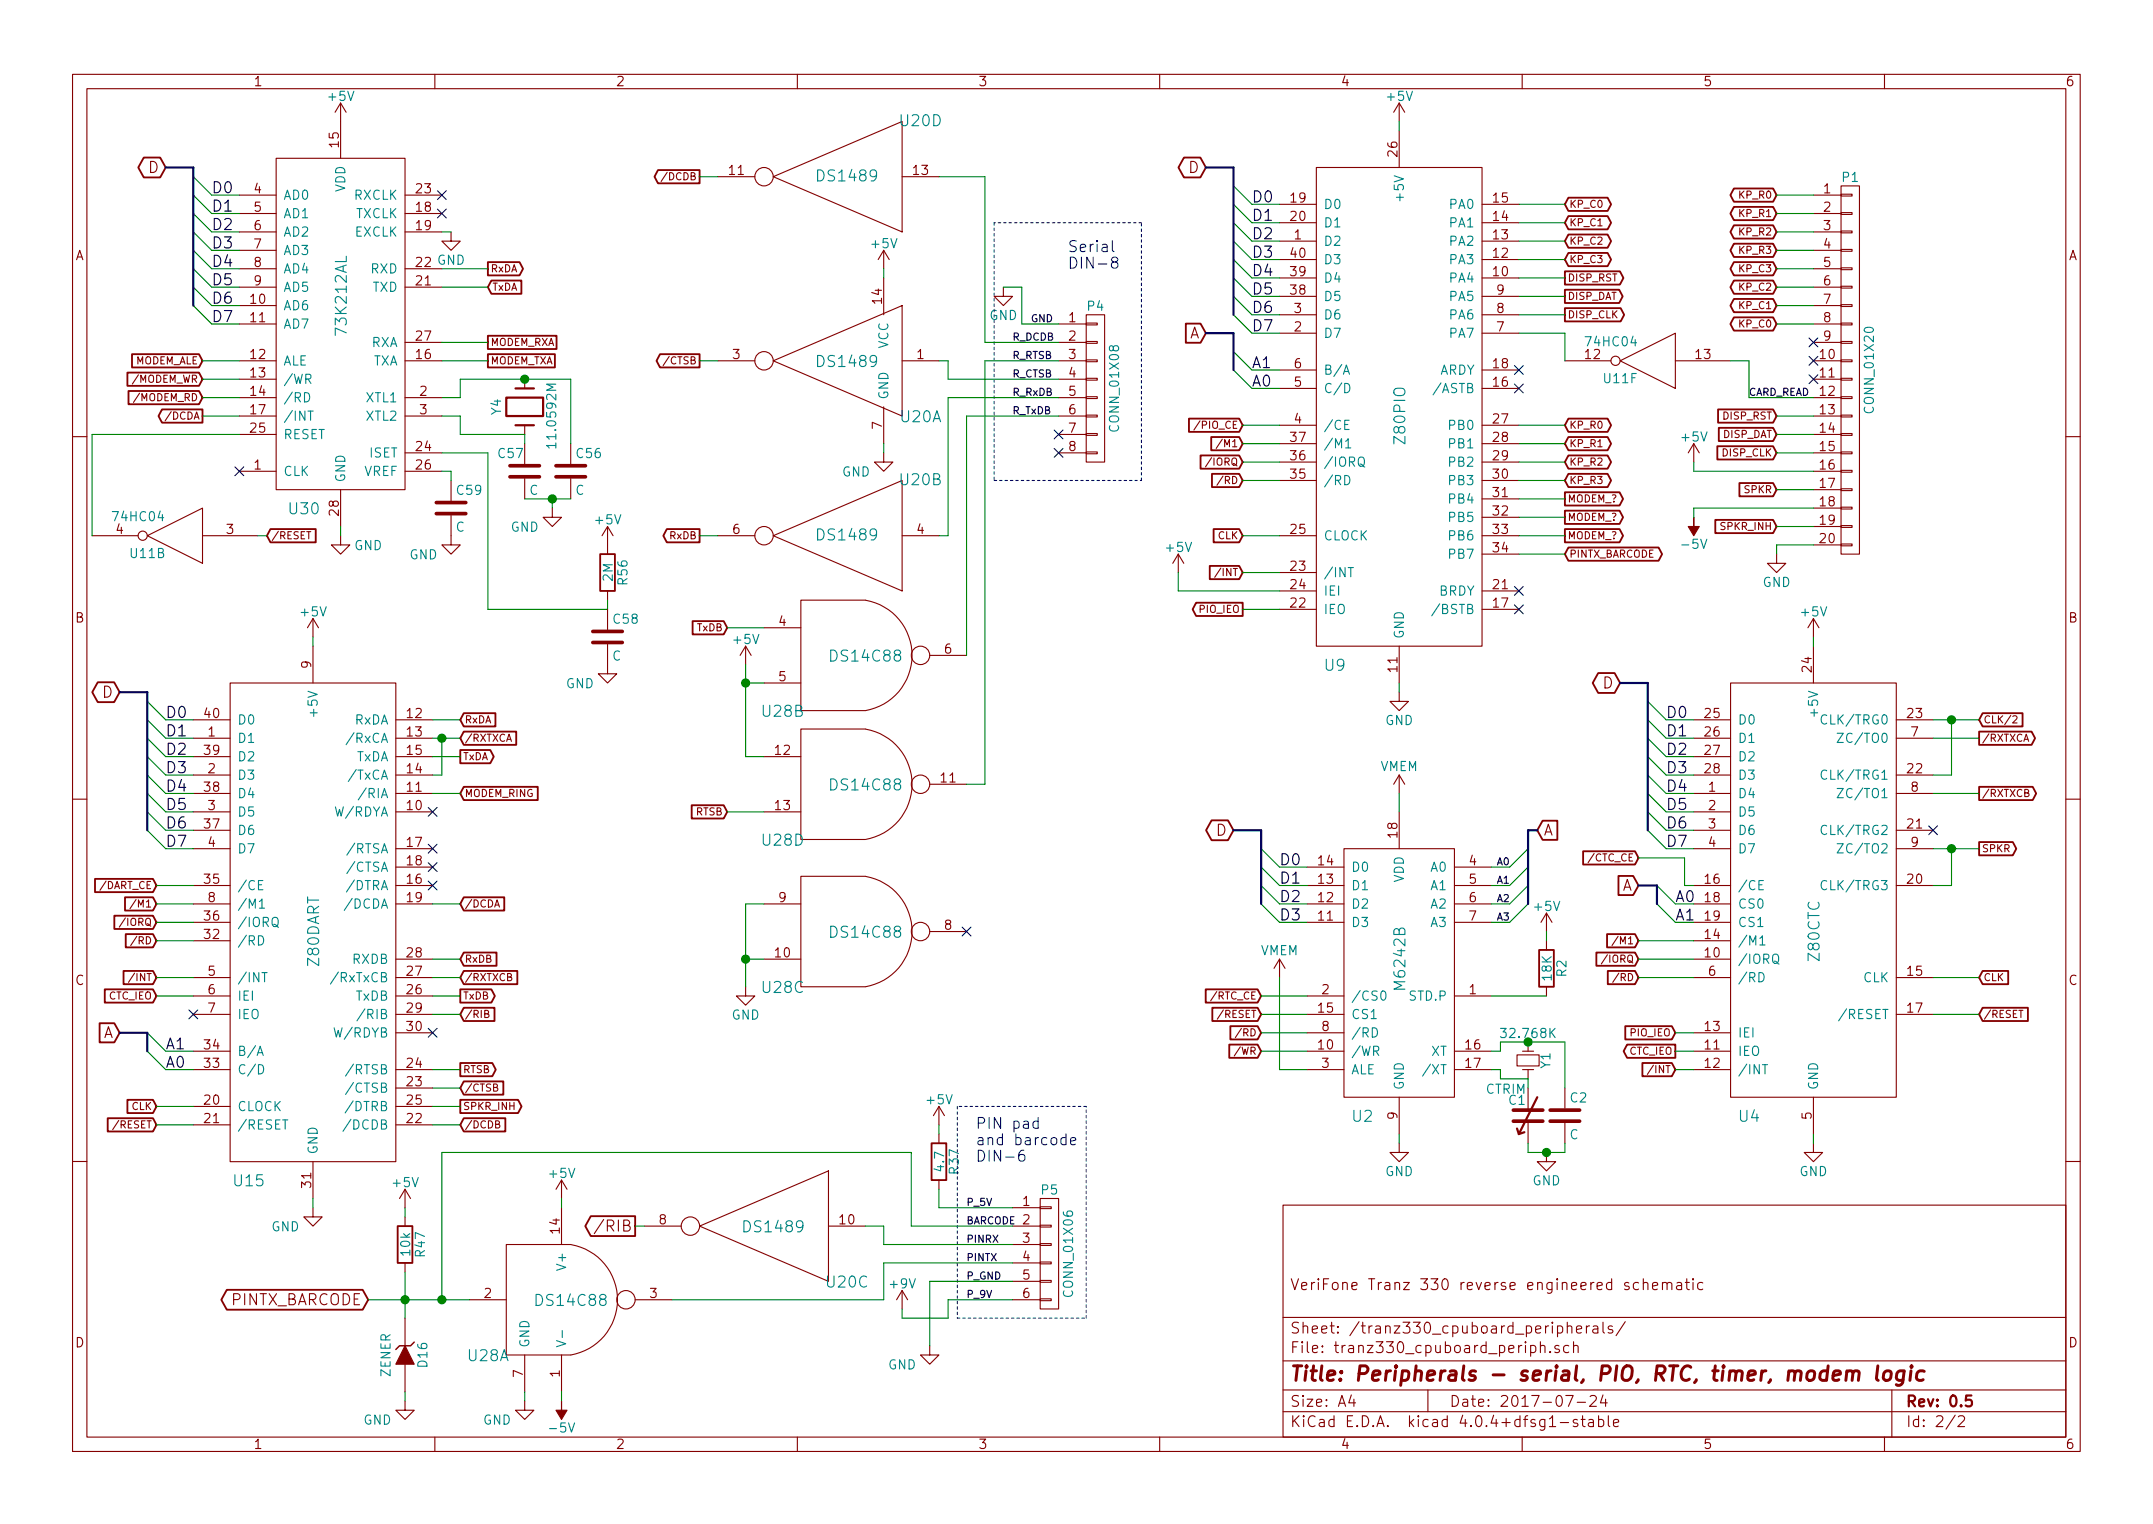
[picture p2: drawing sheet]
EESchema Schematic File Version 2
LIBS:power
LIBS:device
LIBS:transistors
LIBS:conn
LIBS:linear
LIBS:regul
LIBS:74xx
LIBS:cmos4000
LIBS:adc-dac
LIBS:memory
LIBS:xilinx
LIBS:microcontrollers
LIBS:dsp
LIBS:microchip
LIBS:analog_switches
LIBS:motorola
LIBS:texas
LIBS:intel
LIBS:audio
LIBS:interface
LIBS:digital-audio
LIBS:philips
LIBS:display
LIBS:cypress
LIBS:siliconi
LIBS:opto
LIBS:atmel
LIBS:contrib
LIBS:valves
LIBS:z80a
LIBS:tdk_modem
LIBS:oki_peripherals
LIBS:rs232drv
LIBS:tranz330_re-cache
EELAYER 25 0
EELAYER END
$Descr A4 11693 8268
encoding utf-8
Sheet 2 2
Title "Peripherals - serial, PIO, RTC, timer, modem logic"
Date "2017-07-24"
Rev "0.5"
Comp ""
Comment1 "VeriFone Tranz 330 reverse engineered schematic"
Comment2 ""
Comment3 ""
Comment4 ""
$EndDescr
$Comp
L Z80DART U15
U 1 1
P 1700 5050
F 0 "U15" H 1350 3700 60  0000 C CNN
F 1 "Z80DART" V 1700 5050 60  0000 C CNN
F 2 "" H 1650 4300 60  0001 C CNN
F 3 "" H 1650 4300 60  0001 C CNN
	1    1700 5050
	1    0    0    -1  
$EndComp
Entry Wire Line
	800  3800 900  3900
Entry Wire Line
	800  3900 900  4000
Entry Wire Line
	800  4000 900  4100
Entry Wire Line
	800  4100 900  4200
Entry Wire Line
	800  4200 900  4300
Entry Wire Line
	800  4300 900  4400
Entry Wire Line
	800  4400 900  4500
Entry Wire Line
	800  4500 900  4600
Text Label 900  4300 0    60   ~ 0
D4
Text Label 900  4400 0    60   ~ 0
D5
Text Label 900  4500 0    60   ~ 0
D6
Text Label 900  4600 0    60   ~ 0
D7
Text Label 900  4200 0    60   ~ 0
D3
Text Label 900  4100 0    60   ~ 0
D2
Text Label 900  4000 0    60   ~ 0
D1
Text Label 900  3900 0    60   ~ 0
D0
Text GLabel 850  4900 0    39   Input ~ 0
/M1
Text GLabel 850  5000 0    39   Input ~ 0
/IORQ
Text GLabel 850  5100 0    39   Input ~ 0
/RD
Text GLabel 850  5300 0    39   Input ~ 0
/INT
Text GLabel 650  3750 0    60   BiDi ~ 0
D
$Comp
L CONN_01X08 P4
U 1 1
P 5950 2100
F 0 "P4" H 5950 2550 50  0000 C CNN
F 1 "CONN_01X08" V 6050 2100 50  0000 C CNN
F 2 "" H 5950 2100 50  0000 C CNN
F 3 "" H 5950 2100 50  0000 C CNN
	1    5950 2100
	1    0    0    -1  
$EndComp
$Comp
L DS1489 U20
U 1 1
P 4600 1950
F 0 "U20" H 4200 1650 60  0000 C CNN
F 1 "DS1489" H 4600 1950 60  0000 C CNN
F 2 "" H 4600 1950 60  0001 C CNN
F 3 "" H 4600 1950 60  0001 C CNN
	1    4600 1950
	-1   0    0    -1  
$EndComp
$Comp
L DS1489 U20
U 2 1
P 4600 2900
F 0 "U20" H 4200 2600 60  0000 C CNN
F 1 "DS1489" H 4600 2900 60  0000 C CNN
F 2 "" H 4600 2900 60  0001 C CNN
F 3 "" H 4600 2900 60  0001 C CNN
	2    4600 2900
	-1   0    0    1   
$EndComp
Text Label 5500 2150 0    39   ~ 0
R_RxDB
Text Label 5500 2050 0    39   ~ 0
R_CTSB
$Comp
L DS1489 U20
U 4 1
P 4600 950
F 0 "U20" H 4200 650 60  0000 C CNN
F 1 "DS1489" H 4600 950 60  0000 C CNN
F 2 "" H 4600 950 60  0001 C CNN
F 3 "" H 4600 950 60  0001 C CNN
	4    4600 950 
	-1   0    0    1   
$EndComp
Text Label 5500 1850 0    39   ~ 0
R_DCDB
$Comp
L DS14C88 U28
U 2 1
P 4700 3550
F 0 "U28" H 4250 3250 60  0000 C CNN
F 1 "DS14C88" H 4700 3550 60  0000 C CNN
F 2 "" H 4700 3550 60  0001 C CNN
F 3 "" H 4700 3550 60  0001 C CNN
	2    4700 3550
	1    0    0    -1  
$EndComp
Text Label 5500 2250 0    39   ~ 0
R_TxDB
Text GLabel 3950 3400 0    39   Input ~ 0
TxDB
$Comp
L +5V #PWR016
U 1 1
P 4050 3600
F 0 "#PWR016" H 4050 3450 50  0001 C CNN
F 1 "+5V" H 4050 3740 50  0000 C CNN
F 2 "" H 4050 3600 50  0000 C CNN
F 3 "" H 4050 3600 50  0000 C CNN
	1    4050 3600
	1    0    0    -1  
$EndComp
Text GLabel 2500 5400 2    39   Output ~ 0
TxDB
Text GLabel 3800 950  0    39   Output ~ 0
/DCDB
Text GLabel 3800 1950 0    39   Output ~ 0
/CTSB
Text GLabel 3800 2900 0    39   Output ~ 0
RxDB
Text GLabel 2500 5200 2    39   Input ~ 0
RxDB
Text GLabel 2500 5900 2    39   Input ~ 0
/CTSB
Text GLabel 2500 6100 2    39   Input ~ 0
/DCDB
$Comp
L DS14C88 U28
U 4 1
P 4700 4250
F 0 "U28" H 4250 3950 60  0000 C CNN
F 1 "DS14C88" H 4700 4250 60  0000 C CNN
F 2 "" H 4700 4250 60  0001 C CNN
F 3 "" H 4700 4250 60  0001 C CNN
	4    4700 4250
	1    0    0    -1  
$EndComp
Text Label 5500 1950 0    39   ~ 0
R_RTSB
Text GLabel 3950 4400 0    39   Input ~ 0
RTSB
$Comp
L GND #PWR017
U 1 1
P 5450 1550
F 0 "#PWR017" H 5450 1300 50  0001 C CNN
F 1 "GND" H 5450 1400 50  0000 C CNN
F 2 "" H 5450 1550 50  0000 C CNN
F 3 "" H 5450 1550 50  0000 C CNN
	1    5450 1550
	1    0    0    -1  
$EndComp
Text Label 5600 1750 0    39   ~ 0
GND
NoConn ~ 5750 2350
NoConn ~ 5750 2450
$Comp
L GND #PWR018
U 1 1
P 4800 2450
F 0 "#PWR018" H 4800 2200 50  0001 C CNN
F 1 "GND" H 4650 2350 50  0000 C CNN
F 2 "" H 4800 2450 50  0000 C CNN
F 3 "" H 4800 2450 50  0000 C CNN
	1    4800 2450
	1    0    0    -1  
$EndComp
$Comp
L +5V #PWR019
U 1 1
P 4800 1450
F 0 "#PWR019" H 4800 1300 50  0001 C CNN
F 1 "+5V" H 4800 1590 50  0000 C CNN
F 2 "" H 4800 1450 50  0000 C CNN
F 3 "" H 4800 1450 50  0000 C CNN
	1    4800 1450
	1    0    0    -1  
$EndComp
$Comp
L +5V #PWR020
U 1 1
P 1700 3450
F 0 "#PWR020" H 1700 3300 50  0001 C CNN
F 1 "+5V" H 1700 3590 50  0000 C CNN
F 2 "" H 1700 3450 50  0000 C CNN
F 3 "" H 1700 3450 50  0000 C CNN
	1    1700 3450
	1    0    0    -1  
$EndComp
$Comp
L GND #PWR021
U 1 1
P 1700 6550
F 0 "#PWR021" H 1700 6300 50  0001 C CNN
F 1 "GND" H 1550 6450 50  0000 C CNN
F 2 "" H 1700 6550 50  0000 C CNN
F 3 "" H 1700 6550 50  0000 C CNN
	1    1700 6550
	1    0    0    -1  
$EndComp
Text Notes 5800 1450 0    60   ~ 0
Serial\nDIN-8
$Comp
L CONN_01X06 P5
U 1 1
P 5700 6800
F 0 "P5" H 5700 7150 50  0000 C CNN
F 1 "CONN_01X06" V 5800 6800 50  0000 C CNN
F 2 "" H 5700 6800 50  0000 C CNN
F 3 "" H 5700 6800 50  0000 C CNN
	1    5700 6800
	1    0    0    -1  
$EndComp
$Comp
L +5V #PWR022
U 1 1
P 5100 6100
F 0 "#PWR022" H 5100 5950 50  0001 C CNN
F 1 "+5V" H 5100 6240 50  0000 C CNN
F 2 "" H 5100 6100 50  0000 C CNN
F 3 "" H 5100 6100 50  0000 C CNN
	1    5100 6100
	1    0    0    -1  
$EndComp
$Comp
L GND #PWR023
U 1 1
P 5050 7300
F 0 "#PWR023" H 5050 7050 50  0001 C CNN
F 1 "GND" H 4900 7200 50  0000 C CNN
F 2 "" H 5050 7300 50  0000 C CNN
F 3 "" H 5050 7300 50  0000 C CNN
	1    5050 7300
	1    0    0    -1  
$EndComp
$Comp
L R R37
U 1 1
P 5100 6300
F 0 "R37" V 5180 6300 50  0000 C CNN
F 1 "4.7" V 5100 6300 50  0000 C CNN
F 2 "" V 5030 6300 50  0000 C CNN
F 3 "" H 5100 6300 50  0000 C CNN
	1    5100 6300
	1    0    0    -1  
$EndComp
$Comp
L +9V #PWR024
U 1 1
P 4900 7100
F 0 "#PWR024" H 4900 6950 50  0001 C CNN
F 1 "+9V" H 4900 7240 50  0000 C CNN
F 2 "" H 4900 7100 50  0000 C CNN
F 3 "" H 4900 7100 50  0000 C CNN
	1    4900 7100
	1    0    0    -1  
$EndComp
$Comp
L DS14C88 U28
U 1 1
P 3100 7050
F 0 "U28" H 2650 6750 60  0000 C CNN
F 1 "DS14C88" H 3100 7050 60  0000 C CNN
F 2 "" H 3100 7050 60  0001 C CNN
F 3 "" H 3100 7050 60  0001 C CNN
	1    3100 7050
	1    0    0    -1  
$EndComp
$Comp
L DS14C88 U28
U 3 1
P 4700 5050
F 0 "U28" H 4250 4750 60  0000 C CNN
F 1 "DS14C88" H 4700 5050 60  0000 C CNN
F 2 "" H 4700 5050 60  0001 C CNN
F 3 "" H 4700 5050 60  0001 C CNN
	3    4700 5050
	1    0    0    -1  
$EndComp
Text Label 5250 6850 0    39   ~ 0
PINTX
NoConn ~ 5250 5050
$Comp
L GND #PWR025
U 1 1
P 4050 5350
F 0 "#PWR025" H 4050 5100 50  0001 C CNN
F 1 "GND" H 4050 5200 50  0000 C CNN
F 2 "" H 4050 5350 50  0000 C CNN
F 3 "" H 4050 5350 50  0000 C CNN
	1    4050 5350
	1    0    0    -1  
$EndComp
$Comp
L DS1489 U20
U 3 1
P 4200 6650
F 0 "U20" H 3800 6350 60  0000 C CNN
F 1 "DS1489" H 4200 6650 60  0000 C CNN
F 2 "" H 4200 6650 60  0001 C CNN
F 3 "" H 4200 6650 60  0001 C CNN
	3    4200 6650
	-1   0    0    -1  
$EndComp
$Comp
L GND #PWR026
U 1 1
P 2850 7600
F 0 "#PWR026" H 2850 7350 50  0001 C CNN
F 1 "GND" H 2700 7500 50  0000 C CNN
F 2 "" H 2850 7600 50  0000 C CNN
F 3 "" H 2850 7600 50  0000 C CNN
	1    2850 7600
	1    0    0    -1  
$EndComp
$Comp
L +5V #PWR027
U 1 1
P 3050 6500
F 0 "#PWR027" H 3050 6350 50  0001 C CNN
F 1 "+5V" H 3050 6640 50  0000 C CNN
F 2 "" H 3050 6500 50  0000 C CNN
F 3 "" H 3050 6500 50  0000 C CNN
	1    3050 6500
	1    0    0    -1  
$EndComp
Text GLabel 2000 7050 0    60   BiDi ~ 0
PINTX_BARCODE
Text GLabel 3450 6650 0    60   Output ~ 0
/RIB
Text Label 5250 6750 0    39   ~ 0
PINRX
Text Label 5250 6650 0    39   ~ 0
BARCODE
$Comp
L R R47
U 1 1
P 2200 6750
F 0 "R47" V 2280 6750 50  0000 C CNN
F 1 "10k" V 2200 6750 50  0000 C CNN
F 2 "" V 2130 6750 50  0000 C CNN
F 3 "" H 2200 6750 50  0000 C CNN
	1    2200 6750
	1    0    0    -1  
$EndComp
$Comp
L +5V #PWR028
U 1 1
P 2200 6550
F 0 "#PWR028" H 2200 6400 50  0001 C CNN
F 1 "+5V" H 2200 6690 50  0000 C CNN
F 2 "" H 2200 6550 50  0000 C CNN
F 3 "" H 2200 6550 50  0000 C CNN
	1    2200 6550
	1    0    0    -1  
$EndComp
$Comp
L ZENER D16
U 1 1
P 2200 7350
F 0 "D16" H 2200 7450 50  0000 C CNN
F 1 "ZENER" H 2200 7250 50  0000 C CNN
F 2 "" H 2200 7350 50  0000 C CNN
F 3 "" H 2200 7350 50  0000 C CNN
	1    2200 7350
	0    1    1    0   
$EndComp
$Comp
L GND #PWR029
U 1 1
P 2200 7600
F 0 "#PWR029" H 2200 7350 50  0001 C CNN
F 1 "GND" H 2050 7500 50  0000 C CNN
F 2 "" H 2200 7600 50  0000 C CNN
F 3 "" H 2200 7600 50  0000 C CNN
	1    2200 7600
	1    0    0    -1  
$EndComp
Text GLabel 2500 5500 2    39   Input ~ 0
/RIB
Text Notes 5300 6300 0    59   ~ 0
PIN pad\nand barcode\nDIN-6
Text Label 5250 6550 0    39   ~ 0
P_5V
Text Label 5250 6950 0    39   ~ 0
P_GND
Text Label 5250 7050 0    39   ~ 0
P_9V
$Comp
L 73K212AL U30
U 1 1
P 1850 1650
F 0 "U30" H 1650 550 60  0000 C CNN
F 1 "73K212AL" V 1850 1700 60  0000 C CNN
F 2 "" H 1850 1700 60  0001 C CNN
F 3 "" H 1850 1700 60  0001 C CNN
	1    1850 1650
	1    0    0    -1  
$EndComp
Entry Wire Line
	1050 950  1150 1050
Entry Wire Line
	1050 1050 1150 1150
Entry Wire Line
	1050 1150 1150 1250
Entry Wire Line
	1050 1250 1150 1350
Entry Wire Line
	1050 1350 1150 1450
Entry Wire Line
	1050 1450 1150 1550
Entry Wire Line
	1050 1550 1150 1650
Entry Wire Line
	1050 1650 1150 1750
Text Label 1150 1450 0    60   ~ 0
D4
Text Label 1150 1550 0    60   ~ 0
D5
Text Label 1150 1650 0    60   ~ 0
D6
Text Label 1150 1750 0    60   ~ 0
D7
Text Label 1150 1350 0    60   ~ 0
D3
Text Label 1150 1250 0    60   ~ 0
D2
Text Label 1150 1150 0    60   ~ 0
D1
Text Label 1150 1050 0    60   ~ 0
D0
Text GLabel 900  900  0    60   BiDi ~ 0
D
Text GLabel 1100 1950 0    39   Input ~ 0
MODEM_ALE
Text GLabel 1100 2150 0    39   Input ~ 0
/MODEM_RD
Text GLabel 1100 2050 0    39   Input ~ 0
/MODEM_WR
NoConn ~ 2400 1050
NoConn ~ 2400 1150
$Comp
L GND #PWR030
U 1 1
P 2450 1250
F 0 "#PWR030" H 2450 1000 50  0001 C CNN
F 1 "GND" H 2450 1100 50  0000 C CNN
F 2 "" H 2450 1250 50  0000 C CNN
F 3 "" H 2450 1250 50  0000 C CNN
	1    2450 1250
	1    0    0    -1  
$EndComp
NoConn ~ 1300 2550
Text GLabel 2650 1550 2    39   Input ~ 0
TxDA
Text GLabel 2650 1450 2    39   Output ~ 0
RxDA
$Comp
L +5V #PWR031
U 1 1
P 1850 650
F 0 "#PWR031" H 1850 500 50  0001 C CNN
F 1 "+5V" H 1850 790 50  0000 C CNN
F 2 "" H 1850 650 50  0000 C CNN
F 3 "" H 1850 650 50  0000 C CNN
	1    1850 650 
	1    0    0    -1  
$EndComp
$Comp
L GND #PWR032
U 1 1
P 1850 2900
F 0 "#PWR032" H 1850 2650 50  0001 C CNN
F 1 "GND" H 2000 2850 50  0000 C CNN
F 2 "" H 1850 2900 50  0000 C CNN
F 3 "" H 1850 2900 50  0000 C CNN
	1    1850 2900
	1    0    0    -1  
$EndComp
Text GLabel 2650 1850 2    39   UnSpc ~ 0
MODEM_RXA
Text GLabel 2650 1950 2    39   UnSpc ~ 0
MODEM_TXA
$Comp
L Crystal Y4
U 1 1
P 2850 2200
F 0 "Y4" H 2850 2050 50  0000 C CNN
F 1 "11.0592M" H 2900 2350 50  0000 C CNN
F 2 "" H 2850 2200 50  0000 C CNN
F 3 "" H 2850 2200 50  0000 C CNN
	1    2850 2200
	0    1    1    0   
$EndComp
$Comp
L C C57
U 1 1
P 2850 2550
F 0 "C57" H 2700 2650 50  0000 L CNN
F 1 "C" H 2875 2450 50  0000 L CNN
F 2 "" H 2888 2400 50  0000 C CNN
F 3 "" H 2850 2550 50  0000 C CNN
	1    2850 2550
	1    0    0    -1  
$EndComp
$Comp
L C C56
U 1 1
P 3100 2550
F 0 "C56" H 3125 2650 50  0000 L CNN
F 1 "C" H 3125 2450 50  0000 L CNN
F 2 "" H 3138 2400 50  0000 C CNN
F 3 "" H 3100 2550 50  0000 C CNN
	1    3100 2550
	1    0    0    -1  
$EndComp
$Comp
L GND #PWR?
U 1 1
P 3000 2750
F 0 "#PWR?" H 3000 2500 50  0001 C CNN
F 1 "GND" H 2850 2650 50  0000 C CNN
F 2 "" H 3000 2750 50  0000 C CNN
F 3 "" H 3000 2750 50  0000 C CNN
	1    3000 2750
	1    0    0    -1  
$EndComp
Text GLabel 2500 4300 2    39   Input ~ 0
MODEM_RING
Text GLabel 2500 5300 2    39   Input ~ 0
/RXTXCB
Entry Wire Line
	800  5600 900  5700
Entry Wire Line
	800  5700 900  5800
Text GLabel 650  5600 0    59   Input ~ 0
A
Text Label 900  5700 0    59   ~ 0
A1
Text Label 900  5800 0    59   ~ 0
A0
$Comp
L CONN_01X20 P1
U 1 1
P 10050 2000
F 0 "P1" H 10050 3050 50  0000 C CNN
F 1 "CONN_01X20" V 10150 2000 50  0000 C CNN
F 2 "" H 10050 2000 50  0000 C CNN
F 3 "" H 10050 2000 50  0000 C CNN
	1    10050 2000
	1    0    0    -1  
$EndComp
$Comp
L 74HC04 U11
U 6 1
P 8950 1950
F 0 "U11" H 9100 2050 50  0000 C CNN
F 1 "74HC04" H 9150 1850 50  0000 C CNN
F 2 "" H 8950 1950 50  0000 C CNN
F 3 "" H 8950 1950 50  0000 C CNN
	6    8950 1950
	-1   0    0    1   
$EndComp
Text GLabel 9650 1050 0    39   BiDi ~ 0
KP_R0
Text GLabel 9650 1150 0    39   BiDi ~ 0
KP_R1
Text GLabel 9650 1250 0    39   BiDi ~ 0
KP_R2
Text GLabel 9650 1350 0    39   BiDi ~ 0
KP_R3
Text GLabel 9650 1450 0    39   BiDi ~ 0
KP_C3
Text GLabel 9650 1550 0    39   BiDi ~ 0
KP_C2
Text GLabel 9650 1650 0    39   BiDi ~ 0
KP_C1
Text GLabel 9650 1750 0    39   BiDi ~ 0
KP_C0
Text Label 9500 2150 0    39   ~ 0
CARD_READ
NoConn ~ 9850 1850
NoConn ~ 9850 1950
NoConn ~ 9850 2050
Text GLabel 9650 2250 0    39   Input ~ 0
DISP_RST
Text GLabel 9650 2350 0    39   Input ~ 0
DISP_DAT
Text GLabel 9650 2450 0    39   Input ~ 0
DISP_CLK
Text GLabel 9650 2650 0    39   Input ~ 0
SPKR
Text GLabel 9650 2850 0    39   Input ~ 0
SPKR_INH
$Comp
L GND #PWR?
U 1 1
P 9650 3000
F 0 "#PWR?" H 9650 2750 50  0001 C CNN
F 1 "GND" H 9650 2850 50  0000 C CNN
F 2 "" H 9650 3000 50  0000 C CNN
F 3 "" H 9650 3000 50  0000 C CNN
	1    9650 3000
	1    0    0    -1  
$EndComp
$Comp
L +5V #PWR?
U 1 1
P 9200 2500
F 0 "#PWR?" H 9200 2350 50  0001 C CNN
F 1 "+5V" H 9200 2640 50  0000 C CNN
F 2 "" H 9200 2500 50  0000 C CNN
F 3 "" H 9200 2500 50  0000 C CNN
	1    9200 2500
	1    0    0    -1  
$EndComp
$Comp
L Z80PIO U9
U 1 1
P 7600 2250
F 0 "U9" H 7250 900 60  0000 C CNN
F 1 "Z80PIO" V 7600 2250 60  0000 C CNN
F 2 "" H 7550 1500 60  0001 C CNN
F 3 "" H 7550 1500 60  0001 C CNN
	1    7600 2250
	1    0    0    -1  
$EndComp
Entry Wire Line
	6700 1000 6800 1100
Entry Wire Line
	6700 1100 6800 1200
Entry Wire Line
	6700 1200 6800 1300
Entry Wire Line
	6700 1300 6800 1400
Entry Wire Line
	6700 1400 6800 1500
Entry Wire Line
	6700 1500 6800 1600
Entry Wire Line
	6700 1600 6800 1700
Entry Wire Line
	6700 1700 6800 1800
Text Label 6800 1100 0    60   ~ 0
D0
Text Label 6800 1200 0    60   ~ 0
D1
Text Label 6800 1300 0    60   ~ 0
D2
Text Label 6800 1400 0    60   ~ 0
D3
Text Label 6800 1500 0    60   ~ 0
D4
Text Label 6800 1600 0    60   ~ 0
D5
Text Label 6800 1700 0    60   ~ 0
D6
Text Label 6800 1800 0    60   ~ 0
D7
Text GLabel 6550 900  0    60   BiDi ~ 0
D
Text GLabel 6750 2400 0    39   Input ~ 0
/M1
Text GLabel 6750 2500 0    39   Input ~ 0
/IORQ
Text GLabel 6750 2600 0    39   Input ~ 0
/RD
Text GLabel 6750 3100 0    39   Input ~ 0
/INT
Text GLabel 6750 2300 0    39   Input ~ 0
/PIO_CE
Text GLabel 8500 3000 2    39   BiDi ~ 0
PINTX_BARCODE
Text GLabel 8500 2800 2    39   Output ~ 0
MODEM_?
Text GLabel 8500 2700 2    39   Output ~ 0
MODEM_?
Text GLabel 8500 2900 2    39   Output ~ 0
MODEM_?
Text GLabel 8500 1100 2    39   BiDi ~ 0
KP_C0
Text GLabel 8500 1200 2    39   BiDi ~ 0
KP_C1
Text GLabel 8500 1300 2    39   BiDi ~ 0
KP_C2
Text GLabel 8500 1400 2    39   BiDi ~ 0
KP_C3
Text GLabel 8500 2600 2    39   BiDi ~ 0
KP_R3
Text GLabel 8500 2500 2    39   BiDi ~ 0
KP_R2
Text GLabel 8500 2400 2    39   BiDi ~ 0
KP_R1
Text GLabel 8500 2300 2    39   BiDi ~ 0
KP_R0
Text GLabel 8500 1500 2    39   Output ~ 0
DISP_RST
Text GLabel 8500 1600 2    39   Output ~ 0
DISP_DAT
Text GLabel 8500 1700 2    39   Output ~ 0
DISP_CLK
Entry Wire Line
	6700 1900 6800 2000
Entry Wire Line
	6700 2000 6800 2100
Text GLabel 6550 1800 0    59   Input ~ 0
A
Text Label 6800 2000 0    59   ~ 0
A1
Text Label 6800 2100 0    59   ~ 0
A0
Text GLabel 6750 2900 0    39   Input ~ 0
CLK
$Comp
L Z80CTC U4
U 1 1
P 9850 4850
F 0 "U4" H 9500 3650 60  0000 C CNN
F 1 "Z80CTC" V 9850 4650 60  0000 C CNN
F 2 "" H 9800 3900 60  0001 C CNN
F 3 "" H 9800 3900 60  0001 C CNN
	1    9850 4850
	1    0    0    -1  
$EndComp
Text GLabel 10750 4600 2    39   Output ~ 0
SPKR
Text GLabel 10750 3900 2    39   Input ~ 0
CLK/2
Text GLabel 10750 4300 2    39   Output ~ 0
/RXTXCB
NoConn ~ 10500 4500
Text GLabel 10750 5300 2    39   Input ~ 0
CLK
Text GLabel 10750 5500 2    39   Input ~ 0
/RESET
Entry Wire Line
	8950 3800 9050 3900
Entry Wire Line
	8950 3900 9050 4000
Entry Wire Line
	8950 4000 9050 4100
Entry Wire Line
	8950 4100 9050 4200
Entry Wire Line
	8950 4200 9050 4300
Entry Wire Line
	8950 4300 9050 4400
Entry Wire Line
	8950 4400 9050 4500
Entry Wire Line
	8950 4500 9050 4600
Text Label 9050 3900 0    60   ~ 0
D0
Text Label 9050 4000 0    60   ~ 0
D1
Text Label 9050 4100 0    60   ~ 0
D2
Text Label 9050 4200 0    60   ~ 0
D3
Text Label 9050 4300 0    60   ~ 0
D4
Text Label 9050 4400 0    60   ~ 0
D5
Text Label 9050 4500 0    60   ~ 0
D6
Text Label 9050 4600 0    60   ~ 0
D7
Text GLabel 8800 3700 0    60   BiDi ~ 0
D
Text GLabel 8900 5100 0    39   Input ~ 0
/M1
Text GLabel 8900 5200 0    39   Input ~ 0
/IORQ
Text GLabel 8900 5300 0    39   Input ~ 0
/RD
Entry Wire Line
	9000 4800 9100 4900
Entry Wire Line
	9000 4900 9100 5000
Text GLabel 8900 4800 0    59   Input ~ 0
A
Text Label 9100 4900 0    59   ~ 0
A0
Text Label 9100 5000 0    59   ~ 0
A1
Text GLabel 8900 4650 0    39   Input ~ 0
/CTC_CE
$Comp
L GND #PWR?
U 1 1
P 9850 6200
F 0 "#PWR?" H 9850 5950 50  0001 C CNN
F 1 "GND" H 9850 6050 50  0000 C CNN
F 2 "" H 9850 6200 50  0000 C CNN
F 3 "" H 9850 6200 50  0000 C CNN
	1    9850 6200
	1    0    0    -1  
$EndComp
$Comp
L +5V #PWR?
U 1 1
P 9850 3450
F 0 "#PWR?" H 9850 3300 50  0001 C CNN
F 1 "+5V" H 9850 3590 50  0000 C CNN
F 2 "" H 9850 3450 50  0000 C CNN
F 3 "" H 9850 3450 50  0000 C CNN
	1    9850 3450
	1    0    0    -1  
$EndComp
$Comp
L +5V #PWR?
U 1 1
P 7600 650
F 0 "#PWR?" H 7600 500 50  0001 C CNN
F 1 "+5V" H 7600 790 50  0000 C CNN
F 2 "" H 7600 650 50  0000 C CNN
F 3 "" H 7600 650 50  0000 C CNN
	1    7600 650 
	1    0    0    -1  
$EndComp
$Comp
L M6242B U2
U 1 1
P 7600 5200
F 0 "U2" H 7400 4350 60  0000 C CNN
F 1 "M6242B" V 7600 5200 60  0000 C CNN
F 2 "" H 7600 5200 60  0001 C CNN
F 3 "" H 7600 5200 60  0001 C CNN
	1    7600 5200
	1    0    0    -1  
$EndComp
$Comp
L GND #PWR?
U 1 1
P 7600 6200
F 0 "#PWR?" H 7600 5950 50  0001 C CNN
F 1 "GND" H 7600 6050 50  0000 C CNN
F 2 "" H 7600 6200 50  0000 C CNN
F 3 "" H 7600 6200 50  0000 C CNN
	1    7600 6200
	1    0    0    -1  
$EndComp
Entry Wire Line
	6850 4600 6950 4700
Entry Wire Line
	6850 4700 6950 4800
Entry Wire Line
	6850 4800 6950 4900
Entry Wire Line
	6850 4900 6950 5000
Text Label 6950 4700 0    60   ~ 0
D0
Text Label 6950 4800 0    60   ~ 0
D1
Text Label 6950 4900 0    60   ~ 0
D2
Text Label 6950 5000 0    60   ~ 0
D3
Text GLabel 6700 4500 0    60   BiDi ~ 0
D
Entry Wire Line
	8300 4600 8200 4700
Entry Wire Line
	8300 4700 8200 4800
Entry Wire Line
	8300 4800 8200 4900
Entry Wire Line
	8300 4900 8200 5000
Text Label 8200 4700 2    39   ~ 0
A0
Text Label 8200 4800 2    39   ~ 0
A1
Text Label 8200 4900 2    39   ~ 0
A2
Text Label 8200 5000 2    39   ~ 0
A3
Text GLabel 8350 4500 2    59   Input ~ 0
A
Text GLabel 6850 5400 0    39   Input ~ 0
/RTC_CE
$Comp
L CTRIM C1
U 1 1
P 8300 6050
F 0 "C1" H 8360 5970 50  0000 C CNN
F 1 "CTRIM" H 8420 5910 50  0000 C CNN
F 2 "" H 8300 6050 50  0000 C CNN
F 3 "" H 8300 6050 50  0000 C CNN
	1    8300 6050
	-1   0    0    1   
$EndComp
$Comp
L Crystal_Small Y1
U 1 1
P 8300 5750
F 0 "Y1" H 8300 5850 50  0000 C CNN
F 1 "32.768K" V 8150 5750 50  0000 C CNN
F 2 "" H 8300 5750 50  0000 C CNN
F 3 "" H 8300 5750 50  0000 C CNN
	1    8300 5750
	0    1    1    0   
$EndComp
$Comp
L C C2
U 1 1
P 8500 6050
F 0 "C2" H 8525 6150 50  0000 L CNN
F 1 "C" H 8525 5950 50  0000 L CNN
F 2 "" H 8538 5900 50  0000 C CNN
F 3 "" H 8500 6050 50  0000 C CNN
	1    8500 6050
	1    0    0    -1  
$EndComp
$Comp
L GND #PWR?
U 1 1
P 8400 6250
F 0 "#PWR?" H 8400 6000 50  0001 C CNN
F 1 "GND" H 8400 6100 50  0000 C CNN
F 2 "" H 8400 6250 50  0000 C CNN
F 3 "" H 8400 6250 50  0000 C CNN
	1    8400 6250
	1    0    0    -1  
$EndComp
$Comp
L R R2
U 1 1
P 8400 5250
F 0 "R2" V 8480 5250 50  0000 C CNN
F 1 "18K" V 8400 5250 50  0000 C CNN
F 2 "" V 8330 5250 50  0000 C CNN
F 3 "" H 8400 5250 50  0000 C CNN
	1    8400 5250
	1    0    0    -1  
$EndComp
$Comp
L +5V #PWR?
U 1 1
P 8400 5050
F 0 "#PWR?" H 8400 4900 50  0001 C CNN
F 1 "+5V" H 8400 5190 50  0000 C CNN
F 2 "" H 8400 5050 50  0000 C CNN
F 3 "" H 8400 5050 50  0000 C CNN
	1    8400 5050
	1    0    0    -1  
$EndComp
$Comp
L VMEM #PWR?
U 1 1
P 7600 4300
F 0 "#PWR?" H 7600 4150 50  0001 C CNN
F 1 "VMEM" H 7600 4450 50  0000 C CNN
F 2 "" H 7600 4300 50  0000 C CNN
F 3 "" H 7600 4300 50  0000 C CNN
	1    7600 4300
	1    0    0    -1  
$EndComp
Text GLabel 6850 5600 0    39   Input ~ 0
/RD
Text GLabel 6850 5700 0    39   Input ~ 0
/WR
$Comp
L VMEM #PWR?
U 1 1
P 6950 5300
F 0 "#PWR?" H 6950 5150 50  0001 C CNN
F 1 "VMEM" H 6950 5450 50  0000 C CNN
F 2 "" H 6950 5300 50  0000 C CNN
F 3 "" H 6950 5300 50  0000 C CNN
	1    6950 5300
	1    0    0    -1  
$EndComp
Text GLabel 6850 5500 0    39   Input ~ 0
/RESET
Text GLabel 2500 4000 2    39   Input ~ 0
/RXTXCA
Text GLabel 10750 4000 2    39   Output ~ 0
/RXTXCA
Text GLabel 2500 3900 2    39   Input ~ 0
RxDA
Text GLabel 2500 4100 2    39   Output ~ 0
TxDA
Text GLabel 850  6000 0    39   Input ~ 0
CLK
Text GLabel 850  6100 0    39   Input ~ 0
/RESET
NoConn ~ 8250 3200
NoConn ~ 8250 3300
NoConn ~ 8250 2000
NoConn ~ 8250 2100
$Comp
L 74HC04 U11
U 2 1
P 950 2900
F 0 "U11" H 1100 3000 50  0000 C CNN
F 1 "74HC04" H 1150 2800 50  0000 C CNN
F 2 "" H 950 2900 50  0000 C CNN
F 3 "" H 950 2900 50  0000 C CNN
	2    950  2900
	-1   0    0    1   
$EndComp
Text GLabel 1450 2900 2    39   Input ~ 0
/RESET
Text GLabel 850  4800 0    39   Input ~ 0
/DART_CE
Text GLabel 9100 5700 0    39   Output ~ 0
CTC_IEO
Text GLabel 850  5400 0    39   Input ~ 0
CTC_IEO
Text GLabel 6750 3300 0    39   Output ~ 0
PIO_IEO
$Comp
L +5V #PWR?
U 1 1
P 6400 3100
F 0 "#PWR?" H 6400 2950 50  0001 C CNN
F 1 "+5V" H 6400 3240 50  0000 C CNN
F 2 "" H 6400 3100 50  0000 C CNN
F 3 "" H 6400 3100 50  0000 C CNN
	1    6400 3100
	1    0    0    -1  
$EndComp
Text GLabel 9100 5600 0    39   Input ~ 0
PIO_IEO
NoConn ~ 1050 5500
Text GLabel 9100 5800 0    39   Input ~ 0
/INT
$Comp
L GND #PWR?
U 1 1
P 7600 3750
F 0 "#PWR?" H 7600 3500 50  0001 C CNN
F 1 "GND" H 7600 3600 50  0000 C CNN
F 2 "" H 7600 3750 50  0000 C CNN
F 3 "" H 7600 3750 50  0000 C CNN
	1    7600 3750
	1    0    0    -1  
$EndComp
$Comp
L -5V #PWR?
U 1 1
P 3050 7600
F 0 "#PWR?" H 3050 7700 50  0001 C CNN
F 1 "-5V" H 3050 7750 50  0000 C CNN
F 2 "" H 3050 7600 50  0000 C CNN
F 3 "" H 3050 7600 50  0000 C CNN
	1    3050 7600
	-1   0    0    1   
$EndComp
$Comp
L -5V #PWR?
U 1 1
P 9200 2800
F 0 "#PWR?" H 9200 2900 50  0001 C CNN
F 1 "-5V" H 9200 2950 50  0000 C CNN
F 2 "" H 9200 2800 50  0000 C CNN
F 3 "" H 9200 2800 50  0000 C CNN
	1    9200 2800
	-1   0    0    1   
$EndComp
NoConn ~ 2350 4400
NoConn ~ 2350 4600
NoConn ~ 2350 4700
NoConn ~ 2350 4800
Text GLabel 1100 2250 0    39   Output ~ 0
/DCDA
Text GLabel 2500 4900 2    39   Input ~ 0
/DCDA
Text GLabel 2500 6000 2    39   Output ~ 0
SPKR_INH
Text GLabel 2500 5800 2    39   Output ~ 0
RTSB
NoConn ~ 2350 5600
$Comp
L C C59
U 1 1
P 2450 2750
F 0 "C59" H 2475 2850 50  0000 L CNN
F 1 "C" H 2475 2650 50  0000 L CNN
F 2 "" H 2488 2600 50  0000 C CNN
F 3 "" H 2450 2750 50  0000 C CNN
	1    2450 2750
	1    0    0    -1  
$EndComp
$Comp
L +5V #PWR?
U 1 1
P 3300 2950
F 0 "#PWR?" H 3300 2800 50  0001 C CNN
F 1 "+5V" H 3300 3090 50  0000 C CNN
F 2 "" H 3300 2950 50  0000 C CNN
F 3 "" H 3300 2950 50  0000 C CNN
	1    3300 2950
	1    0    0    -1  
$EndComp
$Comp
L R R56
U 1 1
P 3300 3100
F 0 "R56" V 3380 3100 50  0000 C CNN
F 1 "2M" V 3300 3100 50  0000 C CNN
F 2 "" V 3230 3100 50  0000 C CNN
F 3 "" H 3300 3100 50  0000 C CNN
	1    3300 3100
	1    0    0    -1  
$EndComp
$Comp
L GND #PWR?
U 1 1
P 2450 2900
F 0 "#PWR?" H 2450 2650 50  0001 C CNN
F 1 "GND" H 2300 2800 50  0000 C CNN
F 2 "" H 2450 2900 50  0000 C CNN
F 3 "" H 2450 2900 50  0000 C CNN
	1    2450 2900
	1    0    0    -1  
$EndComp
Wire Wire Line
	2450 2550 2450 2600
Wire Wire Line
	2400 2550 2450 2550
Wire Wire Line
	3300 3250 3300 3300
Wire Wire Line
	2650 2450 2400 2450
Wire Wire Line
	2650 3300 2650 2450
Wire Wire Line
	3300 3300 2650 3300
Wire Bus Line
	800  5600 800  5700
Wire Bus Line
	650  5600 800  5600
Wire Wire Line
	2350 6000 2500 6000
Wire Wire Line
	2350 4900 2500 4900
Wire Wire Line
	1100 2250 1300 2250
Wire Wire Line
	1400 2900 1450 2900
Wire Wire Line
	9200 2750 9850 2750
Wire Wire Line
	9200 2800 9200 2750
Wire Wire Line
	3050 7550 3050 7600
Wire Wire Line
	9100 5800 9200 5800
Wire Wire Line
	9100 5600 9200 5600
Wire Wire Line
	6400 3200 6950 3200
Wire Wire Line
	6400 3100 6400 3200
Wire Wire Line
	6750 3300 6950 3300
Wire Wire Line
	850  5400 1050 5400
Wire Wire Line
	9200 5700 9100 5700
Wire Wire Line
	850  4800 1050 4800
Wire Wire Line
	500  2350 500  2900
Wire Wire Line
	500  2350 1300 2350
Wire Wire Line
	2500 2250 2400 2250
Wire Wire Line
	2400 2150 2500 2150
Wire Wire Line
	850  6100 1050 6100
Wire Wire Line
	850  6000 1050 6000
Connection ~ 2400 4000
Wire Wire Line
	2400 4200 2400 4000
Wire Wire Line
	2350 4200 2400 4200
Wire Wire Line
	2350 4100 2500 4100
Wire Wire Line
	2350 3900 2500 3900
Connection ~ 10600 3900
Wire Wire Line
	10600 4200 10600 3900
Wire Wire Line
	10500 4200 10600 4200
Wire Wire Line
	10500 4000 10750 4000
Wire Wire Line
	2350 4000 2500 4000
Wire Wire Line
	6850 5500 7100 5500
Wire Wire Line
	6950 5800 7100 5800
Wire Wire Line
	7100 5700 6850 5700
Wire Wire Line
	6850 5600 7100 5600
Wire Wire Line
	8400 5050 8400 5100
Wire Wire Line
	8100 5400 8400 5400
Connection ~ 8400 6250
Wire Wire Line
	8500 6250 8500 6200
Wire Wire Line
	8300 6250 8500 6250
Wire Wire Line
	8300 6200 8300 6250
Connection ~ 8300 5650
Wire Wire Line
	8500 5650 8500 5900
Wire Wire Line
	8150 5650 8500 5650
Wire Wire Line
	8150 5700 8150 5650
Wire Wire Line
	8100 5700 8150 5700
Wire Wire Line
	8300 5850 8300 5900
Wire Wire Line
	8150 5850 8300 5850
Wire Wire Line
	8150 5800 8150 5850
Wire Wire Line
	8100 5800 8150 5800
Wire Wire Line
	6950 5300 6950 5800
Wire Wire Line
	6850 5400 7100 5400
Wire Bus Line
	8300 4500 8300 4900
Wire Bus Line
	8350 4500 8300 4500
Wire Wire Line
	8200 5000 8100 5000
Wire Wire Line
	8200 4900 8100 4900
Wire Wire Line
	8100 4800 8200 4800
Wire Wire Line
	8200 4700 8100 4700
Wire Bus Line
	6850 4500 6700 4500
Wire Bus Line
	6850 4500 6850 4900
Wire Wire Line
	6950 5000 7100 5000
Wire Wire Line
	6950 4900 7100 4900
Wire Wire Line
	6950 4800 7100 4800
Wire Wire Line
	6950 4700 7100 4700
Wire Wire Line
	7600 6150 7600 6200
Wire Wire Line
	7600 4300 7600 4400
Wire Wire Line
	7600 3700 7600 3750
Wire Wire Line
	7600 650  7600 700 
Wire Wire Line
	9850 6150 9850 6200
Wire Wire Line
	9850 3450 9850 3500
Wire Bus Line
	9000 4800 8900 4800
Wire Bus Line
	9000 4900 9000 4800
Wire Wire Line
	9150 4800 9200 4800
Wire Wire Line
	9150 4650 9150 4800
Wire Wire Line
	8900 4650 9150 4650
Wire Wire Line
	9100 4900 9200 4900
Wire Wire Line
	9200 5000 9100 5000
Wire Wire Line
	8900 5300 9200 5300
Wire Wire Line
	8900 5200 9200 5200
Wire Wire Line
	8900 5100 9200 5100
Wire Bus Line
	8950 3700 8800 3700
Wire Bus Line
	8950 3700 8950 4500
Wire Wire Line
	9050 4600 9200 4600
Wire Wire Line
	9050 4500 9200 4500
Wire Wire Line
	9050 4400 9200 4400
Wire Wire Line
	9050 4300 9200 4300
Wire Wire Line
	9050 4200 9200 4200
Wire Wire Line
	9050 4100 9200 4100
Wire Wire Line
	9050 4000 9200 4000
Wire Wire Line
	9050 3900 9200 3900
Wire Wire Line
	10500 5500 10750 5500
Wire Wire Line
	10500 5300 10750 5300
Wire Wire Line
	10500 4300 10750 4300
Wire Wire Line
	10500 3900 10750 3900
Connection ~ 10600 4600
Wire Wire Line
	10600 4800 10600 4600
Wire Wire Line
	10500 4800 10600 4800
Wire Wire Line
	10500 4600 10750 4600
Wire Wire Line
	8500 1800 8500 1950
Wire Wire Line
	8250 1800 8500 1800
Wire Wire Line
	6750 2900 6950 2900
Wire Bus Line
	6700 1800 6550 1800
Wire Bus Line
	6700 1800 6700 2000
Wire Wire Line
	6950 2100 6800 2100
Wire Wire Line
	6800 2000 6950 2000
Wire Wire Line
	8250 1700 8500 1700
Wire Wire Line
	8250 1600 8500 1600
Wire Wire Line
	8250 1500 8500 1500
Wire Wire Line
	8250 2600 8500 2600
Wire Wire Line
	8250 2500 8500 2500
Wire Wire Line
	8250 2400 8500 2400
Wire Wire Line
	8250 2300 8500 2300
Wire Wire Line
	8250 1400 8500 1400
Wire Wire Line
	8500 1300 8250 1300
Wire Wire Line
	8250 1200 8500 1200
Wire Wire Line
	8250 1100 8500 1100
Wire Wire Line
	8250 2900 8500 2900
Wire Wire Line
	8250 2700 8500 2700
Wire Wire Line
	8250 2800 8500 2800
Wire Wire Line
	8250 3000 8500 3000
Wire Wire Line
	6950 2300 6750 2300
Wire Bus Line
	6700 900  6550 900 
Wire Wire Line
	6750 3100 6950 3100
Wire Wire Line
	6750 2600 6950 2600
Wire Wire Line
	6750 2500 6950 2500
Wire Wire Line
	6750 2400 6950 2400
Wire Bus Line
	6700 900  6700 1700
Wire Wire Line
	6800 1800 6950 1800
Wire Wire Line
	6800 1700 6950 1700
Wire Wire Line
	6800 1600 6950 1600
Wire Wire Line
	6800 1500 6950 1500
Wire Wire Line
	6800 1400 6950 1400
Wire Wire Line
	6800 1300 6950 1300
Wire Wire Line
	6800 1200 6950 1200
Wire Wire Line
	6800 1100 6950 1100
Wire Wire Line
	9200 2550 9850 2550
Wire Wire Line
	9200 2500 9200 2550
Wire Wire Line
	9650 2950 9850 2950
Wire Wire Line
	9650 3000 9650 2950
Wire Wire Line
	9650 2850 9850 2850
Wire Wire Line
	9650 2650 9850 2650
Wire Wire Line
	9650 2450 9850 2450
Wire Wire Line
	9650 2350 9850 2350
Wire Wire Line
	9650 2250 9850 2250
Wire Wire Line
	9500 1950 9400 1950
Wire Wire Line
	9500 2150 9500 1950
Wire Wire Line
	9850 2150 9500 2150
Wire Wire Line
	9850 1350 9650 1350
Wire Wire Line
	9650 1250 9850 1250
Wire Wire Line
	9850 1150 9650 1150
Wire Wire Line
	9650 1050 9850 1050
Wire Wire Line
	9650 1450 9850 1450
Wire Wire Line
	9850 1550 9650 1550
Wire Wire Line
	9650 1650 9850 1650
Wire Wire Line
	9650 1750 9850 1750
Wire Wire Line
	900  5800 1050 5800
Wire Wire Line
	900  5700 1050 5700
Wire Wire Line
	2350 5300 2500 5300
Wire Wire Line
	2350 5800 2500 5800
Wire Wire Line
	2350 4300 2500 4300
Connection ~ 2850 2050
Wire Wire Line
	3100 2050 3100 2400
Wire Wire Line
	2850 2350 2850 2400
Connection ~ 3000 2700
Wire Wire Line
	3000 2750 3000 2700
Wire Wire Line
	2850 2700 3100 2700
Wire Wire Line
	2500 2350 2850 2350
Wire Wire Line
	2500 2250 2500 2350
Wire Wire Line
	2500 2050 3100 2050
Wire Wire Line
	2500 2150 2500 2050
Wire Wire Line
	2400 1950 2650 1950
Wire Wire Line
	2400 1850 2650 1850
Wire Wire Line
	1850 2850 1850 2900
Wire Wire Line
	2650 1550 2400 1550
Wire Wire Line
	2400 1450 2650 1450
Wire Wire Line
	2400 1250 2450 1250
Wire Wire Line
	1100 2150 1300 2150
Wire Wire Line
	1100 2050 1300 2050
Wire Wire Line
	1100 1950 1300 1950
Wire Bus Line
	1050 900  1050 1650
Wire Bus Line
	900  900  1050 900 
Wire Wire Line
	1150 1050 1300 1050
Wire Wire Line
	1150 1150 1300 1150
Wire Wire Line
	1150 1750 1300 1750
Wire Wire Line
	1150 1650 1300 1650
Wire Wire Line
	1150 1550 1300 1550
Wire Wire Line
	1150 1350 1300 1350
Wire Wire Line
	1150 1450 1300 1450
Wire Wire Line
	1150 1250 1300 1250
Wire Notes Line
	5900 6000 5200 6000
Wire Notes Line
	5900 7150 5900 6000
Wire Notes Line
	5200 7150 5900 7150
Wire Notes Line
	5200 6000 5200 7150
Wire Wire Line
	5100 6100 5100 6150
Wire Wire Line
	5100 6550 5100 6450
Wire Wire Line
	4900 7150 4900 7100
Wire Wire Line
	5150 7150 4900 7150
Wire Wire Line
	5150 7050 5150 7150
Wire Wire Line
	5050 6950 5050 7300
Wire Wire Line
	2350 5500 2500 5500
Wire Wire Line
	2200 7550 2200 7600
Connection ~ 2200 7050
Wire Wire Line
	2200 6900 2200 7150
Wire Wire Line
	2200 6550 2200 6600
Wire Wire Line
	3450 6650 3500 6650
Wire Wire Line
	2850 7550 2850 7600
Connection ~ 2400 7050
Wire Wire Line
	2400 6250 2400 7050
Wire Wire Line
	4950 6250 2400 6250
Wire Wire Line
	4950 6650 4950 6250
Wire Wire Line
	5500 6650 4950 6650
Wire Wire Line
	2000 7050 2550 7050
Wire Wire Line
	3050 6500 3050 6550
Wire Wire Line
	4800 6750 5500 6750
Wire Wire Line
	4800 6650 4800 6750
Wire Wire Line
	4700 6650 4800 6650
Wire Wire Line
	4800 6850 5500 6850
Wire Wire Line
	4800 7050 4800 6850
Wire Wire Line
	3650 7050 4800 7050
Connection ~ 4050 5200
Wire Wire Line
	4150 5200 4050 5200
Wire Wire Line
	4050 4900 4150 4900
Wire Wire Line
	4050 4900 4050 5350
Wire Wire Line
	5150 7050 5500 7050
Wire Wire Line
	5050 6950 5500 6950
Wire Wire Line
	5100 6550 5500 6550
Wire Notes Line
	6200 1200 5400 1200
Wire Notes Line
	6200 2600 6200 1200
Wire Notes Line
	5400 2600 6200 2600
Wire Notes Line
	5400 1200 5400 2600
Wire Wire Line
	1700 3450 1700 3500
Wire Wire Line
	1700 6550 1700 6500
Wire Wire Line
	5350 4250 5350 1950
Wire Wire Line
	5250 4250 5350 4250
Wire Wire Line
	3950 4400 4150 4400
Connection ~ 4050 3700
Wire Wire Line
	4050 4100 4150 4100
Wire Wire Line
	3800 950  3900 950 
Wire Wire Line
	5100 950  5350 950 
Wire Wire Line
	4800 1450 4800 1500
Wire Wire Line
	4800 2400 4800 2450
Wire Wire Line
	5350 950  5350 1850
Wire Wire Line
	3800 2900 3900 2900
Wire Wire Line
	3900 1950 3800 1950
Wire Wire Line
	5150 1950 5150 2050
Wire Wire Line
	5100 1950 5150 1950
Wire Wire Line
	5150 2900 5100 2900
Wire Wire Line
	5250 2250 5250 3550
Wire Wire Line
	5750 1950 5350 1950
Wire Wire Line
	5150 2150 5150 2900
Wire Wire Line
	5550 1750 5750 1750
Wire Wire Line
	5550 1550 5550 1750
Wire Wire Line
	5450 1550 5550 1550
Wire Wire Line
	2350 5200 2500 5200
Wire Wire Line
	2500 6100 2350 6100
Wire Wire Line
	2350 5900 2500 5900
Wire Wire Line
	2350 5400 2500 5400
Wire Wire Line
	5250 2250 5750 2250
Wire Wire Line
	5350 1850 5750 1850
Wire Wire Line
	5750 2150 5150 2150
Wire Wire Line
	5150 2050 5750 2050
Wire Wire Line
	850  5300 1050 5300
Wire Wire Line
	850  5100 1050 5100
Wire Wire Line
	850  5000 1050 5000
Wire Wire Line
	850  4900 1050 4900
Wire Bus Line
	800  3750 800  4500
Wire Bus Line
	650  3750 800  3750
Wire Wire Line
	900  3900 1050 3900
Wire Wire Line
	900  4000 1050 4000
Wire Wire Line
	900  4600 1050 4600
Wire Wire Line
	900  4500 1050 4500
Wire Wire Line
	900  4400 1050 4400
Wire Wire Line
	900  4200 1050 4200
Wire Wire Line
	900  4300 1050 4300
Wire Wire Line
	900  4100 1050 4100
Wire Wire Line
	3950 3400 4150 3400
Wire Wire Line
	4050 3600 4050 4100
Wire Wire Line
	4050 3700 4150 3700
$Comp
L C C58
U 1 1
P 3300 3450
F 0 "C58" H 3325 3550 50  0000 L CNN
F 1 "C" H 3325 3350 50  0000 L CNN
F 2 "" H 3338 3300 50  0000 C CNN
F 3 "" H 3300 3450 50  0000 C CNN
	1    3300 3450
	1    0    0    -1  
$EndComp
$Comp
L GND #PWR?
U 1 1
P 3300 3600
F 0 "#PWR?" H 3300 3350 50  0001 C CNN
F 1 "GND" H 3150 3500 50  0000 C CNN
F 2 "" H 3300 3600 50  0000 C CNN
F 3 "" H 3300 3600 50  0000 C CNN
	1    3300 3600
	1    0    0    -1  
$EndComp
$EndSCHEMATC
